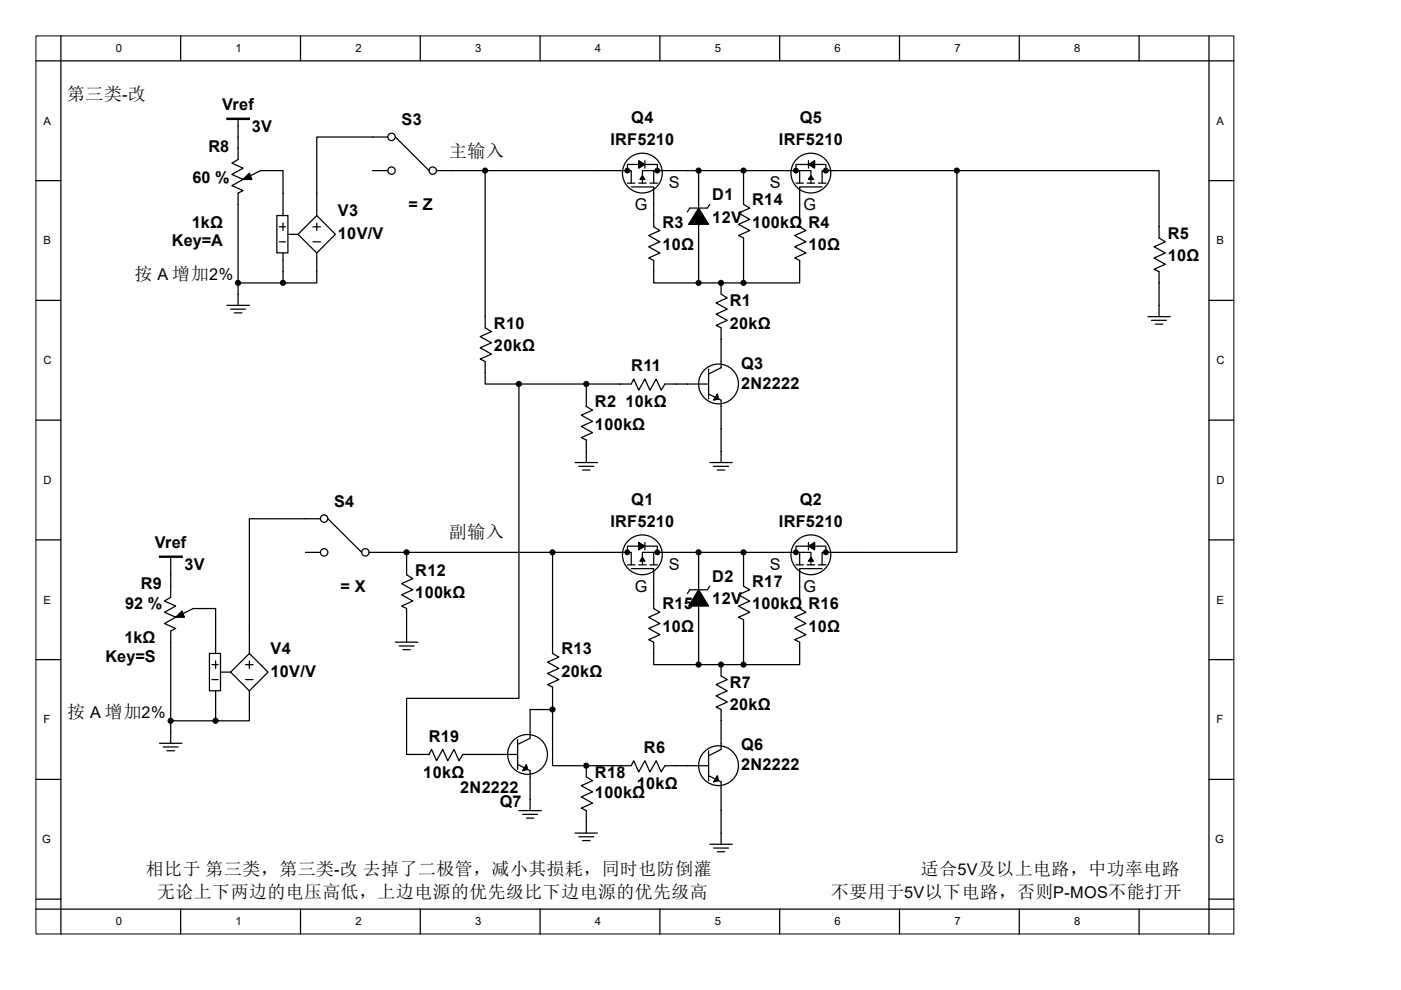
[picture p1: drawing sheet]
<svg xmlns="http://www.w3.org/2000/svg" width="297mm" height="210mm" viewBox="0 0 297 210" stroke-linecap="round" stroke-linejoin="round" font-family="sans-serif">
<path d="M7.6 7.6h254v190.5h-254z" fill="none" stroke="#000" stroke-width=".21"/>
<g fill="none" stroke="#000" stroke-width=".26">
<path d="M7.6 12.9h254M12.9 7.6v190.5M38.3 7.6v5.3M63.7 7.6v5.3M89.1 7.6v5.3M114.5 7.6v5.3M139.9 7.6v5.3M165.3 7.6v5.3M190.7 7.6v5.3M216.1 7.6v5.3M241.5 7.6v5.3M256.3 7.6v190.5"/>
<path d="M7.6 38.3h5.3M50.5 25.4v8.4l-1.3 .8 2.3 1.1-2.3 1.3 2.3 1.1-2.3 1.3 2.3 1-1 .6v23.8M51.5 38.1l3.7-1.9h4.8v9.5M79.1 36.2h3.1M82.2 29.1h-15v16.6M83.8 29.1l7.2 7.1M92.6 36.2h10.3M133 36.2v-1.3h6.4v1.3M133 38.8h1.6M133.8 38.8v-2.6h-30.9v33.3l1.3 .8-2.4 1.1 2.4 1.3-2.4 1.1 2.4 1.3-2.4 1.1 1.1 .5v4.7h21.4M133.8 39.6h4.8v8.5l1.3 .8-2.4 1.1 2.4 1.3-2.4 1 2.4 1.4-2.4 1 1.1 .5v4.8h14.3M135.4 38.8h1.6"/>
<path d="M136.7 34.1v1.6M137.8 38.8h1.6M138.6 36.2h-2.4v2.6M148.1 36.2h-9.5v2.6M157.6 36.2v7.1l1.4 .8-2.4 1.1 2.4 1.3-2.4 1.1 2.4 1.3-2.4 1.1 1 .5v9.5M168.8 36.2v-1.3h6.3v1.3M168.8 38.8h1.5M169.5 36.2h2.4v2.6M169.5 38.8v-2.6h-21.4v23.8M171.1 38.8h1.6M171.4 34.1v1.6M173.5 38.8h1.6"/>
<path d="M174.3 39.6h-4.8v8.5l1.4 .8-2.4 1.1 2.4 1.3-2.4 1 2.4 1.4-2.4 1 1 .5v4.8h-16.6M202.9 36.2h-28.6v2.6M256.3 38.3h5.3M58.7 45.7h2.3v7.9h-2.3zM59.2 51.3h1.3M59.2 48.1h1.3M60 53.7v6.3h-9.5M60 47.3v1.6M61.1 49.7h2.1M63.2 49.7l4-4 3.9 4-3.9 4zM66.4 51.3h1.5M66.4 48.1h1.5"/>
<path d="M67.2 53.7v6.3h-7.2M67.2 47.3v1.6M150.5 43.3l-.5 .8h-3.7l-.6 .8M7.6 63.7h5.3M48.1 64.8h4.8M48.9 65.6h3.2M49.7 66.4h1.6M150.2 78.3v6.3M152.9 60v2.4l1.3 .8-2.4 1 2.4 1.4-2.4 1 2.4 1.3-2.4 1.1 1.1 .5v8.5l-2.7 1.3M243.4 67.2h4.7M244.2 67.9h3.1M245 68.7h1.5"/>
<path d="M245.7 67.2v-9.6l-1-.5 2.4-1.1-2.4-1.3 2.4-1-2.4-1.4 2.4-1-1.4-.8v-14.3h-42.8v81h-28.6v2.6M256.3 63.7h5.3M7.6 89.1h5.3M110 81.4v66.7h-23.8v11.9h4.8l.5-1 1.1 2.4 1.3-2.4 1 2.4 1.4-2.4 1 2.4 .8-1.4h11.6M121.9 98.1h4.8M122.7 98.9h3.2M123.5 99.7h1.6M150.2 83.6l2.7 1.3v13.2M150.2 81.4h-9.2l-.8 1.4-1.1-2.4-1.3 2.4-1.1-2.4-1.3 2.4-1-2.4-.6 1h-9.5v4.8l1.3 .8-2.3 1.1 2.3 1.3-2.3 1 2.3 1.4-2.3 1 1 .5v4.8M150.5 98.1h4.8M151.3 98.9h3.2M152.1 99.7h1.6"/>
<path d="M256.3 89.1h5.3M7.6 114.5h5.3M36.2 118.2v8.5l-1.3 .8 2.4 1-2.4 1.4 2.4 1-2.4 1.3 2.4 1.1-1.1 .5v23.8M64.8 117.2h3.1M67.9 110h-15v28.6M69.5 110l7.2 7.2M78.3 117.2h7.9v4.7l1.3 .8-2.3 1.1 2.3 1.3-2.3 1.1 2.3 1.3-2.3 1 1 .6v7.1M86.2 117.2h47.6v2.6M117.2 117.2v21.4l1.3 .8-2.4 1 2.4 1.4-2.4 1 2.4 1.3-2.4 1.1 1.1 .5v16.7h7.1M133 117.2v-1.4h6.4v1.4M133 119.8h1.6M135.4 119.8h1.6"/>
<path d="M136.7 115v1.6M137.8 119.8h1.6M138.6 117.2h-2.4v2.6M148.1 117.2h-9.5v2.6M157.6 117.2v7.1l1.4 .8-2.4 1.1 2.4 1.3-2.4 1 2.4 1.4-2.4 1 1 .5v9.6M168.8 117.2v-1.4h6.3v1.4M168.8 119.8h1.5M169.5 117.2h2.4v2.6M169.5 119.8v-2.6h-21.4v23.8M171.1 119.8h1.6M171.4 115v1.6M173.5 119.8h1.6"/>
<path d="M256.3 114.5h5.3M7.6 139.9h5.3M37.3 130.9l3.7-1.8h4.7v9.5M44.4 138.6h2.4v7.9h-2.4zM83.8 136.2h4.8M84.6 137h3.2M85.4 137.8h1.6M133.8 120.6h4.8v8.5l1.3 .8-2.4 1 2.4 1.3-2.4 1.1 2.4 1.3-2.4 1.1 1.1 .5v4.8h14.3M150.5 124.3l-.5 .8h-3.7l-.6 .8M174.3 120.6h-4.8v8.5l1.4 .8-2.4 1 2.4 1.3-2.4 1.1 2.4 1.3-2.4 1.1 1 .5v4.8h-16.6M256.3 139.9h5.3M33.8 157.6h4.8"/>
<path d="M34.6 158.4h3.2M35.4 159.2h1.6M44.9 144.1h1.3M44.9 141h1.3M45.7 146.5v6.4h-9.5M45.7 140.2v1.6M46.8 142.6h2.1M48.9 142.6l4-4 3.9 4-3.9 3.9zM52.1 144.1h1.6M52.1 141h1.6M52.9 146.5v6.4h-7.2M52.9 140.2v1.6"/>
<path d="M109.7 156.8v6.4M117.2 150.5h-4.8v6.1l-2.7 1.3M150.2 159.2v6.4M152.9 141v2.4l1.3 .7-2.4 1.1 2.4 1.3-2.4 1.1 2.4 1.3-2.4 1.1 1.1 .5v8.5l-2.7 1.3M7.6 165.3h5.3M109.7 162.1l2.7 1.4v8.4M110 171.9h4.8M110.8 172.7h3.2M111.6 173.5h1.6M121.9 176.7h4.8M122.7 177.5h3.2M123.5 178.3h1.6"/>
<path d="M124.3 162.4v2.4l1.3 .8-2.3 1 2.3 1.4-2.3 1 2.3 1.3-2.3 1.1 1 .5v4.8M124.3 162.4h9.5l.6-1 1 2.3 1.3-2.3 1.1 2.3 1.3-2.3 1.1 2.3 .8-1.3h9.2M150.2 164.5l2.7 1.3v13.3M150.5 179.1h4.8M151.3 179.9h3.2M256.3 165.3h5.3M7.6 190.7h5.3M7.6 192.8h254M38.3 192.8v5.3M63.7 192.8v5.3M89.1 192.8v5.3M114.5 192.8v5.3"/>
<path d="M139.9 192.8v5.3M152.1 180.7h1.6M165.3 192.8v5.3M190.7 192.8v5.3M216.1 192.8v5.3M241.5 192.8v5.3M256.3 190.7h5.3"/>
<circle cx="83" cy="29" r=".78"/>
<circle cx="83" cy="36.2" r=".78"/>
<circle cx="91.8" cy="36.2" r=".78"/>
<circle cx="136.2" cy="36.7" r="4.2"/>
<circle cx="171.9" cy="36.7" r="4.2"/>
<circle cx="152.3" cy="81.4" r="4.2"/>
<circle cx="68.7" cy="110" r=".78"/>
<circle cx="68.7" cy="117.2" r=".78"/>
<circle cx="77.5" cy="117.2" r=".78"/>
<circle cx="136.2" cy="117.7" r="4.2"/>
<circle cx="171.9" cy="117.7" r="4.2"/>
<circle cx="111.9" cy="160" r="4.2"/>
<circle cx="152.3" cy="162.4" r="4.2"/>
</g>
<g fill="#000" stroke="#000" stroke-width=".26">
<path d="M51.5 38.1l1.4-1.4 .5 1.4z" fill-rule="evenodd"/>
<path d="M48.1 25.1v.2h4.7v-.2z" fill-rule="evenodd"/>
<path d="M135.4 34.1l1.3 .8-1.3 .8z" fill-rule="evenodd"/>
<path d="M136.2 37.3l.5 .8h-1z" fill-rule="evenodd"/>
<path d="M171.9 37.3l.6 .8h-1.1z" fill-rule="evenodd"/>
<path d="M171.4 34.9l1.3-.8v1.6z" fill-rule="evenodd"/>
<path d="M148.1 44.1l2.1 3.5h-4.2z" fill-rule="evenodd"/>
<path d="M152.1 83.6l.3 1-1.1 .3z" fill-rule="evenodd"/>
<path d="M33.8 118v.2h4.8v-.2z" fill-rule="evenodd"/>
<path d="M135.4 115l1.3 .8-1.3 .8z" fill-rule="evenodd"/>
<path d="M136.2 118.2l.5 .8h-1z" fill-rule="evenodd"/>
<path d="M171.9 118.2l.6 .8h-1.1z" fill-rule="evenodd"/>
<path d="M171.4 115.8l1.3-.8v1.6z" fill-rule="evenodd"/>
<path d="M37.3 130.9l1.3-1.3 .5 1.3z" fill-rule="evenodd"/>
<path d="M148.1 125.1l2.1 3.4h-4.2z" fill-rule="evenodd"/>
<path d="M111.6 162.1l.3 1.1-1.1 .3z" fill-rule="evenodd"/>
<path d="M152.1 164.5l.3 1.1-1.1 .2z" fill-rule="evenodd"/>
<circle cx="102.9" cy="36.2" r=".52"/>
<circle cx="148.1" cy="36.2" r=".52"/>
<circle cx="157.6" cy="36.2" r=".52"/>
<circle cx="202.9" cy="36.2" r=".52"/>
<circle cx="50.5" cy="60" r=".52"/>
<circle cx="60" cy="60" r=".52"/>
<circle cx="148.1" cy="60" r=".52"/>
<circle cx="152.9" cy="60" r=".52"/>
<circle cx="157.6" cy="60" r=".52"/>
<circle cx="110" cy="81.4" r=".52"/>
<circle cx="124.3" cy="81.4" r=".52"/>
<circle cx="86.2" cy="117.1" r=".52"/>
<circle cx="117.1" cy="117.1" r=".52"/>
<circle cx="148.1" cy="117.1" r=".52"/>
<circle cx="157.6" cy="117.1" r=".52"/>
<circle cx="36.2" cy="152.9" r=".52"/>
<circle cx="45.7" cy="152.9" r=".52"/>
<circle cx="117.1" cy="150.5" r=".52"/>
<circle cx="148.1" cy="141" r=".52"/>
<circle cx="152.9" cy="141" r=".52"/>
<circle cx="157.6" cy="141" r=".52"/>
<circle cx="124.3" cy="162.4" r=".52"/>
</g>
<g fill="#000" stroke="#000" stroke-width=".21">
<circle cx="133" cy="36.2" r=".52"/>
<circle cx="139.4" cy="36.2" r=".52"/>
<circle cx="168.7" cy="36.2" r=".52"/>
<circle cx="175.1" cy="36.2" r=".52"/>
<circle cx="133" cy="117.1" r=".52"/>
<circle cx="139.4" cy="117.1" r=".52"/>
<circle cx="168.7" cy="117.1" r=".52"/>
<circle cx="175.1" cy="117.1" r=".52"/>
</g>
<g font-size="3.8">
<text x="14.2" y="21.3">第三类-改</text>
<text x="95.2" y="33.2">主输入</text>
<text x="28.5" y="59.4">按 A 增加2%</text>
<text x="95.2" y="114.2">副输入</text>
<text x="14.2" y="152.3">按 A 增加2%</text>
<text x="30.9" y="185.6">相比于 第三类，第三类-改 去掉了二极管，减小其损耗，同时也防倒灌</text>
<text x="195.2" y="185.6">适合5V及以上电路，中功率电路</text>
<text x="33.3" y="190.4">无论上下两边的电压高低，上边电源的优先级比下边电源的优先级高</text>
<text x="176.2" y="190.4">不要用于5V以下电路，否则P-MOS不能打开</text>
</g>
<g font-size="3.5">
<text x="47.1" y="23.4">Vref</text>
<text x="53.4" y="27.9">3V</text>
<text x="85.1" y="26.6">S3</text>
<text x="133.8" y="26.1">Q4</text>
<text x="169.6" y="26.1">Q5</text>
<text x="44.2" y="32.2">R8</text>
<text x="129.4" y="30.8">IRF5210</text>
<text x="165.1" y="30.8">IRF5210</text>
<text x="40.8" y="38.8">60 %</text>
<text x="141.8" y="39.8">S</text>
<text x="163.2" y="39.8">S</text>
<text x="71.6" y="45.9">V3</text>
<text x="86.6" y="44.6">= Z</text>
<text x="134.6" y="44.6">G</text>
<text x="151" y="42.5">D1</text>
<text x="151" y="47.2">12V</text>
<text x="159.5" y="43.5">R14</text>
<text x="170.3" y="44.6">G</text>
<text x="36.5" y="52.3">Key=A</text>
<text x="40.7" y="48.3">1kΩ</text>
<text x="71.6" y="50.7">10V/V</text>
<text x="140.4" y="48.3">R3</text>
<text x="140.4" y="53.1">10Ω</text>
<text x="159.5" y="48.3">100kΩ R4</text>
<text x="171.4" y="53.1">10Ω</text>
<text x="247.6" y="50.7">R5</text>
<text x="247.6" y="55.4">10Ω</text>
<text x="154.7" y="65">R1</text>
<text x="104.7" y="69.7">R10</text>
<text x="154.7" y="69.7">20kΩ</text>
<text x="104.7" y="74.5">20kΩ</text>
<text x="133.9" y="78.7">R11</text>
<text x="157.1" y="78.2">Q3</text>
<text x="157.1" y="82.4">2N2222</text>
<text x="126.1" y="86.4">R2</text>
<text x="132.6" y="86.4">10kΩ</text>
<text x="126.1" y="91.2">100kΩ</text>
<text x="70.8" y="107.6">S4</text>
<text x="133.8" y="107">Q1</text>
<text x="169.6" y="107">Q2</text>
<text x="129.4" y="111.8">IRF5210</text>
<text x="165.1" y="111.8">IRF5210</text>
<text x="32.8" y="116.3">Vref</text>
<text x="29.9" y="125">R9</text>
<text x="39.1" y="120.8">3V</text>
<text x="72.2" y="125.5">= X</text>
<text x="88" y="122.1">R12</text>
<text x="134.6" y="125.6">G</text>
<text x="141.8" y="120.8">S</text>
<text x="151" y="123.4">D2</text>
<text x="159.5" y="124.5">R17</text>
<text x="163.2" y="120.8">S</text>
<text x="170.3" y="125.6">G</text>
<text x="26.5" y="129.3">92 %</text>
<text x="88" y="126.9">100kΩ</text>
<text x="140.4" y="129.3">R15</text>
<text x="151" y="128.2">12V</text>
<text x="159.5" y="129.3">100kΩ R16</text>
<text x="26.4" y="136.4">1kΩ</text>
<text x="140.4" y="134">10Ω</text>
<text x="171.4" y="134">10Ω</text>
<text x="22.4" y="140.4">Key=S</text>
<text x="57.4" y="138.8">V4</text>
<text x="57.4" y="143.6">10V/V</text>
<text x="119" y="138.8">R13</text>
<text x="119" y="143.6">20kΩ</text>
<text x="154.7" y="145.9">R7</text>
<text x="154.7" y="150.7">20kΩ</text>
<text x="90.9" y="157.3">R19</text>
<text x="136.5" y="159.7">R6</text>
<text x="157.1" y="159.2">Q6</text>
<text x="89.7" y="165">10kΩ</text>
<text x="126.1" y="165">R18</text>
<text x="135" y="167.4">10kΩ</text>
<text x="157.1" y="163.4">2N2222</text>
<text x="97.6" y="168.1">2N2222</text>
<text x="106" y="171.1">Q7</text>
<text x="126.1" y="169.2">100kΩ</text>
</g>
<g font-size="2.4">
<text x="24.5" y="11.1">0</text>
<text x="49.9" y="11.1">1</text>
<text x="75.3" y="11.1">2</text>
<text x="100.7" y="11.1">3</text>
<text x="126.1" y="11.1">4</text>
<text x="151.5" y="11.1">5</text>
<text x="176.9" y="11.1">6</text>
<text x="202.3" y="11.1">7</text>
<text x="227.7" y="11.1">8</text>
<text x="9.2" y="26.4">A</text>
<text x="257.9" y="26.4">A</text>
<text x="9.2" y="51.8">B</text>
<text x="257.9" y="51.8">B</text>
<text x="9.2" y="77.2">C</text>
<text x="257.9" y="77.2">C</text>
<text x="9.2" y="102.6">D</text>
<text x="257.9" y="102.6">D</text>
<text x="9.2" y="128">E</text>
<text x="257.9" y="128">E</text>
<text x="9.2" y="153.4">F</text>
<text x="257.9" y="153.4">F</text>
<text x="8.9" y="178.8">G</text>
<text x="257.6" y="178.8">G</text>
<text x="24.5" y="196.3">0</text>
<text x="49.9" y="196.3">1</text>
<text x="75.3" y="196.3">2</text>
<text x="100.7" y="196.3">3</text>
<text x="126.1" y="196.3">4</text>
<text x="151.5" y="196.3">5</text>
<text x="176.9" y="196.3">6</text>
<text x="202.3" y="196.3">7</text>
<text x="227.7" y="196.3">8</text>
</g>
</svg>
